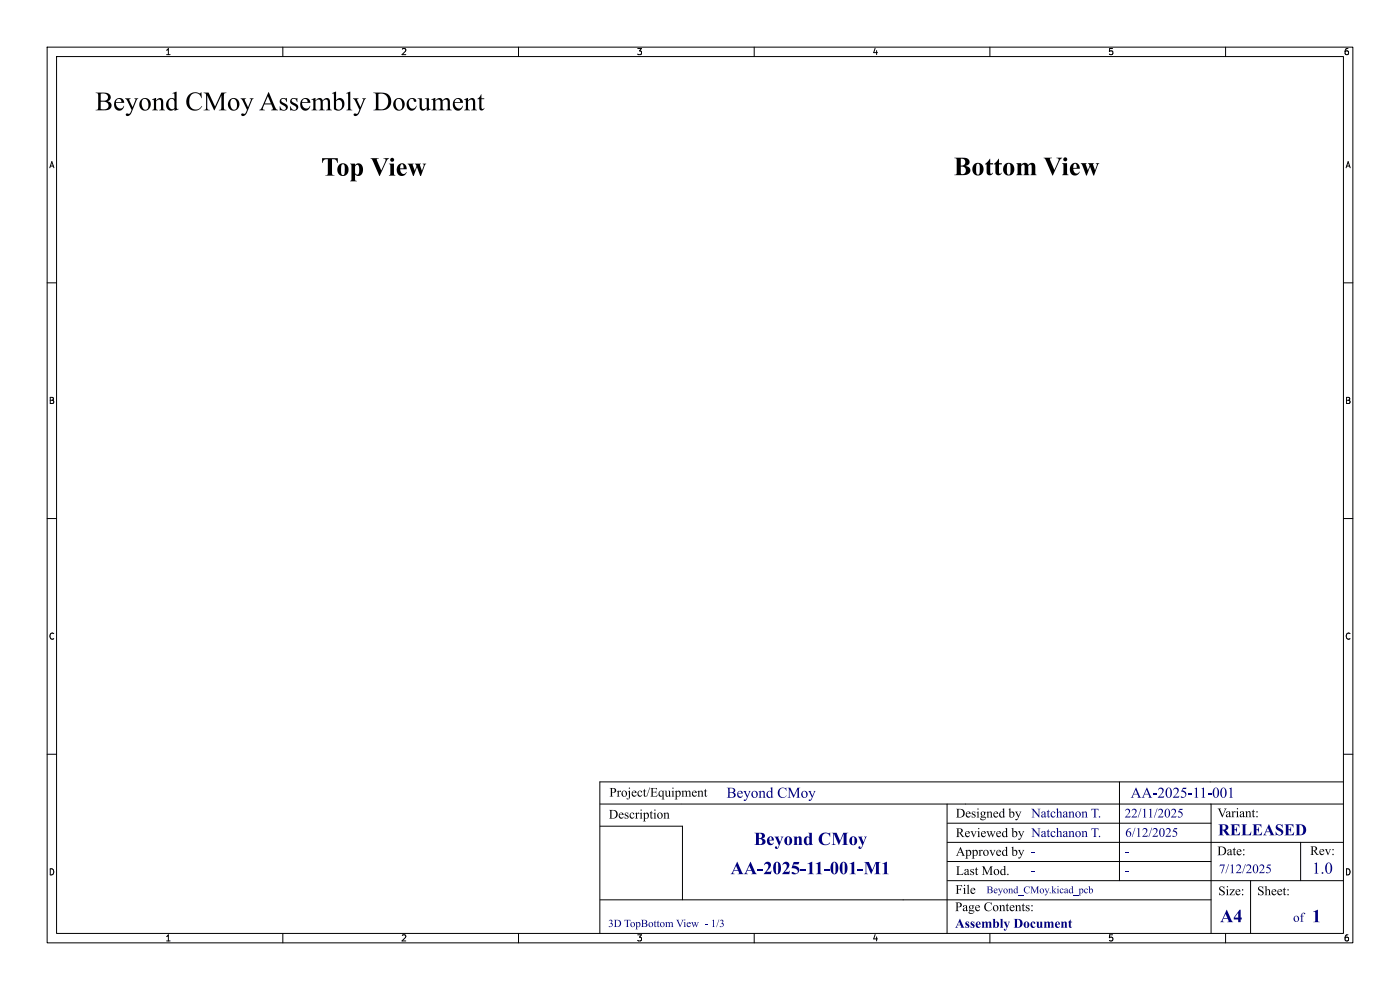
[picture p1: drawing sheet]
<svg xmlns="http://www.w3.org/2000/svg" width="297mm" height="210mm" viewBox="0 0 297 210" stroke-linecap="round" stroke-linejoin="round" font-family="sans-serif">
<g fill="none" stroke="#000" stroke-width=".21">
<path d="M10 10h277v190h-277zM12 12h273v186h-273zM60 10v2M110 10v2M160 10v2M210 10v2M260 10v2M10 60h2M285 60h2M10 110h2M285 110h2M10 160h2"/>
<path d="M127.3 165.9h157.6M127.3 170.6h17.2M127.3 175.3h17.5M144.6 170.6h112.1M201 178.7h84M201 174.6h55.9M275.9 178.7v8.1M285 160h2M60 198v2M110 198v2M127.3 190.9h129.6M160 198v2"/>
<path d="M201 182.8h55.9M210 198v2M260 198v2M265.3 186.8v11.2"/>
</g>
<g fill="#00007f">
<path d="M218.9 184.9h.7v.2h-.7z"/>
<path d="M238.8 184.8h.7v.2h-.7z"/>
</g>
<path d="M201 186.8h55.7" fill="none" stroke="#000" stroke-width=".21"/>
<path d="M238.8 180.8h.7v.2h-.7z" fill="#00007f"/>
<path d="M127.3 165.9v32.1M144.8 175.3v15.6M200.9 170.6v27.4M237.5 165.9v20.9M256.8 170.6h28.2M256.9 170.6v27.4M256.8 186.8h28.2" fill="none" stroke="#000" stroke-width=".21"/>
<g fill="#000">
<path d="M68.3 33.6h3.4v1a1.02 1.02 0 0 0-1.3-.8v3.1l.6 .4h-2l.5-.4v-3.1a1 1 0 0 0-1.2 .8zM72 34.9a1.29 1.29 0 0 1 2 1.1 1.29 1.29 0 0 1-2 1.1l-.4-.9h.8v.6a.35 .35 0 0 0 .3 .3 .35 .35 0 0 0 .4-.3v-1.7a.37 .37 0 0 0-.5-.3 .37 .37 0 0 0-.2 .5v.9h-.8v-.7zM74.3 34.7h1v.3a.93 .93 0 0 1 1.1-.3 .93 .93 0 0 1 .6 1 1.1 1.1 0 0 1-.3 1.3 1.1 1.1 0 0 1-1.2 .2l-.2-.2v1.1l.4 .4h-1.4l.2-.3 .1-2.8h.7v1.3a.42 .42 0 0 0 .4 .4 .42 .42 0 0 0 .4-.4v-1.4a.41 .41 0 0 0-.4-.3 .41 .41 0 0 0-.4 .4h-.7l-.1-.5zM78.6 33.6h1.8l-.4 .1-.1 .3 1 2.2 .9-2.3-.5-.3h1.2l-.4 .5-1.5 3.2-1.6-3.4zM82.5 34.7h1.1v2.3l.3 .3h-1.4l.3-.2v-.4v-1.7zM84.5 35a1.03 1.03 0 0 1 1.3-.3 1.03 1.03 0 0 1 .5 1.2h-1.4a.72 .72 0 0 0 .4 .9 .72 .72 0 0 0 .9-.3 1.05 1.05 0 0 1-1.3 .8 1.05 1.05 0 0 1-.7-1.3v-.4l1.4 .1v-.6l-.3-.3-.3 .3-.1 .5h-.7zM86.5 34.7h1.3l-.3 .2 .5 1.3 .4-1-.4-.5h1.3l-.2 .2 .4 1.3 .4-1.2-.2-.3 .7 .1-.3 .2-.8 2.3h-.1l-.7-1.8-.7 1.8h-.2l-.8-2.2zM202.5 33.5h1.7a1.04 1.04 0 0 1 1.1 .1 1.04 1.04 0 0 1 .3 1.1l-.8 .5a.98 .98 0 0 1 1.1 1 .98 .98 0 0 1-1.2 .9l-2.2 .1 .4-.2 .1-.3h.8a.63 .63 0 0 0 .9 .1 .63 .63 0 0 0 .2-.8 .85 .85 0 0 0-1.1-.7v1.4h-.8v-1.6h.8a.76 .76 0 0 0 1-.7 .76 .76 0 0 0-1-.7v1.4h-.8l-.1-1.4zM206.8 34.8a1.29 1.29 0 0 1 1.9 1.1 1.29 1.29 0 0 1-1.9 1.1l-.5-.9h.8v.6a.35 .35 0 0 0 .3 .3 .35 .35 0 0 0 .4-.3v-1.7a.37 .37 0 0 0-.5-.3 .37 .37 0 0 0-.2 .5v.9h-.8v-.7zM210 33.7l.1 .9h.6v.3h-.6v1.8l.2 .2 .3-.3a.68 .68 0 0 1-.9 .6 .68 .68 0 0 1-.4-.9v-1.4l-.3-.1zM211.8 33.7l.1 .9h.6v.3h-.6l.1 1.8 .1 .2 .4-.3a.68 .68 0 0 1-.9 .6 .68 .68 0 0 1-.4-.9v-1.4l-.4-.1zM213.3 34.8a1.29 1.29 0 0 1 1.9 1.1 1.29 1.29 0 0 1-1.9 1.1l-.5-.9h.8v.6a.35 .35 0 0 0 .3 .3 .35 .35 0 0 0 .4-.3v-1.7a.37 .37 0 0 0-.4-.3 .37 .37 0 0 0-.3 .5v.9h-.8l.1-.7z"/>
<path d="M215.6 34.6h1v.4a.79 .79 0 0 1 .8-.5 .79 .79 0 0 1 .7 .5 .82 .82 0 0 1 1-.4 .82 .82 0 0 1 .5 1v1.3l.3 .3h-1.3l.3-.3v-1.7a.36 .36 0 0 0-.4-.3 .36 .36 0 0 0-.4 .4v1.6l.3 .3h-1.3l.3-.4v-1.6a.3 .3 0 0 0-.3-.3 .3 .3 0 0 0-.3 .2l-.2 .2v1.3l.1 .4 .2 .2h-1.3l.2-.2 .1-.4v-1.7zM221.4 33.5h1.8l-.4 .1-.1 .3 1 2.2 .9-2.3-.5-.3h1.2l-.4 .5-1.5 3.2-1.6-3.4zM225.3 34.6h1.1v2.3l.3 .3h-1.4l.3-.2v-.4v-1.7zM227.3 34.9a1.03 1.03 0 0 1 1.2-.3 1.03 1.03 0 0 1 .6 1.2h-1.4a.72 .72 0 0 0 .4 .9 .72 .72 0 0 0 .9-.3 1.05 1.05 0 0 1-1.3 .8 1.05 1.05 0 0 1-.7-1.3v-.4l1.4 .1v-.6l-.3-.3-.3 .3-.1 .5h-.7zM229.3 34.6h1.3l-.3 .2 .5 1.3 .4-1-.4-.5h1.3l-.2 .2 .4 1.3 .4-1.2-.2-.3 .7 .1-.3 .2-.8 2.3h-.2l-.7-1.8-.6 1.8h-.2l-.8-2.2z"/>
<circle cx="83.2" cy="33.9" r=".42"/>
<circle cx="226" cy="33.8" r=".42"/>
</g>
<text font-size="5.7" x="20.2" y="24.9">BeyondCMoy AssemblyDocument</text>
<g font-size="3.9" fill="#00007f">
<text x="159.9" y="180.3">BeyondCMoy</text>
<text x="155" y="186.4">AA-2025-11-001-M1</text>
<text x="258.8" y="196.6">A4</text>
<text x="278.3" y="196.6">1</text>
</g>
<g font-size="3.5" fill="#00007f">
<text x="258.4" y="178.1">RELEASED</text>
<text x="278.4" y="186.2">1.0</text>
</g>
<g font-size="3.2" fill="#00007f">
<text x="154.1" y="170.1">BeyondCMoy</text>
<text x="239.9" y="170.1">AA-2025-11-001</text>
</g>
<g font-size="2.8">
<text x="129.3" y="169.7">Project/Equipment</text>
<text x="129.1" y="174.4">Description</text>
<text x="202.8" y="178.3">Reviewedby NatchanonT.</text>
<text x="202.8" y="174.1">Designedby</text>
<text x="258.3" y="174.1">Variant:</text>
<text x="258.2" y="182.1">Date:</text>
<text x="277.9" y="182.1">Rev:</text>
<text x="202.7" y="190.3">File</text>
<text x="202.8" y="186.3">LastMod.</text>
<text x="258.5" y="190.6">Size:</text>
<text x="266.7" y="190.6">Sheet:</text>
<text x="202.6" y="194">PageContents:</text>
</g>
<g font-size="2.8" fill="#00007f">
<text x="218.8" y="174.1">NatchanonT.</text>
<text x="238.6" y="174.1">22/11/2025</text>
<text x="238.7" y="178.2">6/12/2025</text>
<text x="202.8" y="182.3">Approvedby -</text>
<text x="258.6" y="185.9">7/12/2025</text>
<text x="202.6" y="197.5">AssemblyDocument</text>
<text x="274.3" y="196.2">of</text>
</g>
<text font-size="2.3" fill="#00007f" x="129" y="197.2">3D TopBottomView - 1/3</text>
<text font-size="2.2" fill="#00007f" x="209.3" y="190">Beyond_CMoy.kicad_pcb</text>
<g font-size="1.8">
<text x="35" y="11.9">1</text>
<text x="85" y="11.9">2</text>
<text x="135" y="11.9">3</text>
<text x="185" y="11.9">4</text>
<text x="235" y="11.9">5</text>
<text x="285" y="11.9">6</text>
<text x="10.3" y="35.9">A</text>
<text x="285.4" y="35.9">A</text>
<text x="10.3" y="85.9">B</text>
<text x="285.3" y="85.9">B</text>
<text x="10.3" y="135.9">C</text>
<text x="285.3" y="135.9">C</text>
<text x="10.3" y="185.9">D</text>
<text x="285.3" y="185.9">D</text>
<text x="35" y="199.9">1</text>
<text x="85" y="199.9">2</text>
<text x="135" y="199.9">3</text>
<text x="185" y="199.9">4</text>
<text x="235" y="199.9">5</text>
<text x="285" y="199.9">6</text>
</g>
</svg>
